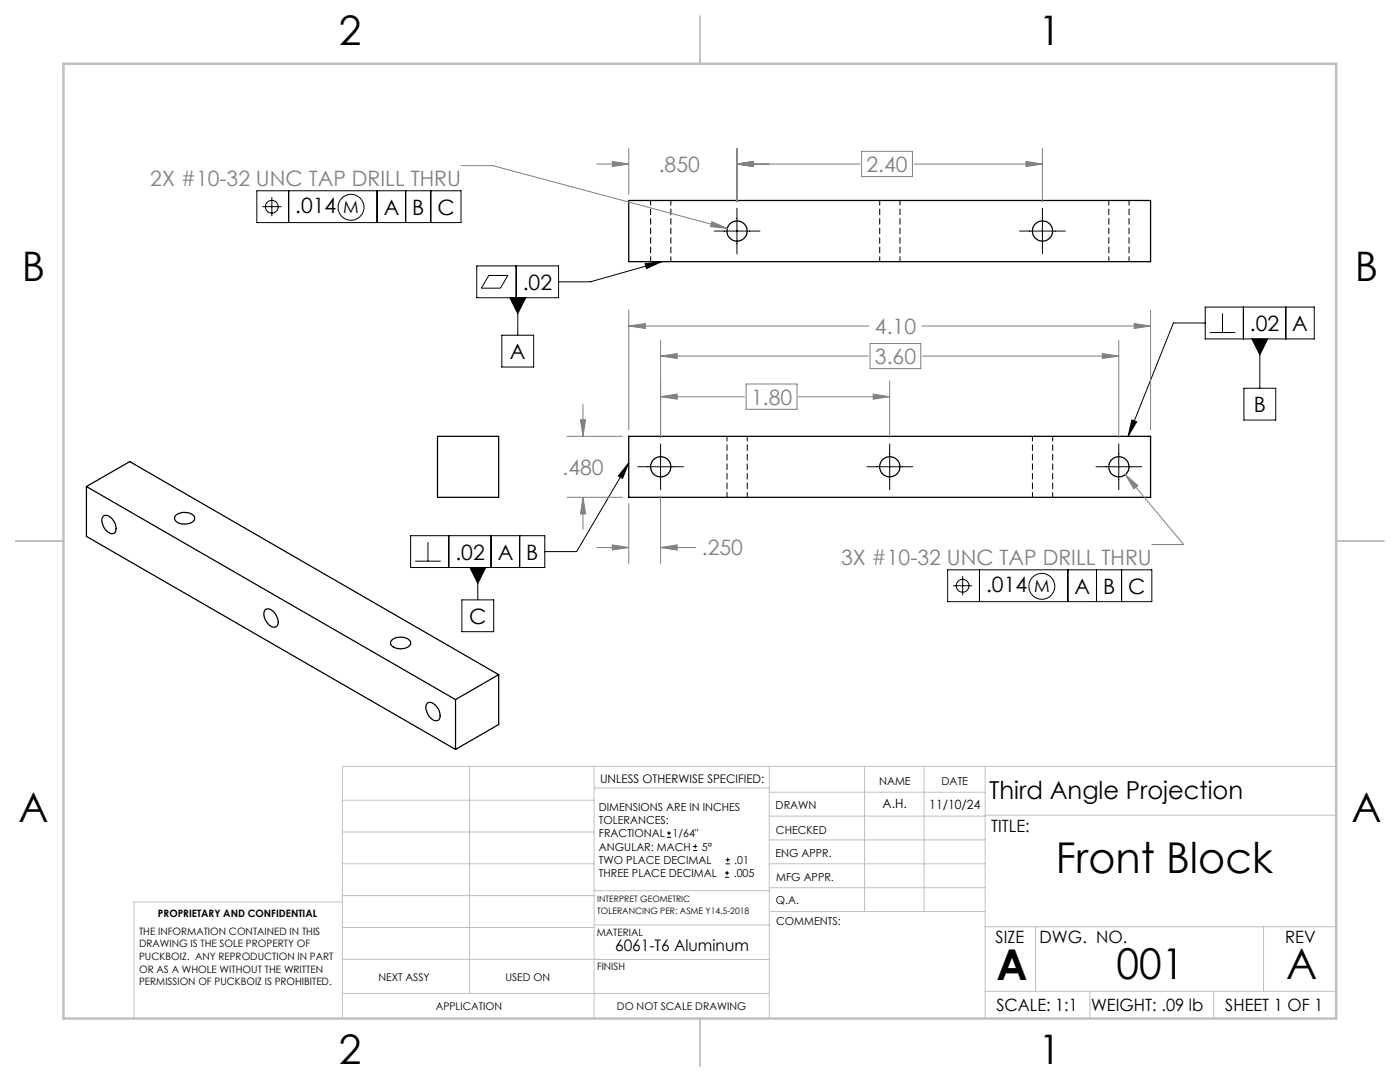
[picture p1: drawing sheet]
<svg xmlns="http://www.w3.org/2000/svg" width="279mm" height="216mm" viewBox="0 0 279 216" stroke-linecap="round" stroke-linejoin="round" font-family="sans-serif">
<g fill="none" stroke="#c0c0c0" stroke-width=".2">
<path d="M68.3 159.7h50.3M93.7 152.9v45.3M118.6 152.9v50.3M118.6 157.2h34.9M153.5 152.9v50.3M153.5 158.1h43.1M172.5 152.9v29M184.4 152.9v29M196.6 152.9v50.3M266.7 152.9h-198.4v50.3M68.3 178.7h50.3M68.3 172.4h50.3"/>
<path d="M68.3 166h50.3M68.3 180h-41.6v23.2M118.6 177.7h35M153.5 167.6h43.1M153.5 162.8h43.1M153.5 172.4h43.1M153.5 177.1h43.1M196.6 162.7h70.1M68.3 198.2h85.2M68.3 191.4l85.2 .1M68.3 185.1h50.3M118.6 184.6h35"/>
<path d="M153.6 181.9h43M196.6 197.8h70.1M196.6 184.9h70.1M206.7 184.9v12.9M217.5 197.8v5.4M242.2 197.8v5.4M252.2 184.9v12.9"/>
</g>
<path d="M139.7 3.2v9.5M3.1 107.9h9.6M266.7 107.9h9.5M139.7 203.2v9.6" fill="none" stroke="#c0c0c0" stroke-width=".25"/>
<path d="M12.7 12.7h254v190.5h-254z" fill="none" stroke="#c0c0c0" stroke-width=".5"/>
<path d="M129.8 40v12.2M175.6 40v12.2M221.3 40v12.2M133.9 52.2v-12.2M179.6 52.2v-12.2M225.3 52.2v-12.2M145.1 87v12.2M149.1 99.2v-12.2M206 87v12.2M210.1 99.2v-12.2" fill="none" stroke="#000" stroke-width=".2" stroke-dasharray="1.3 .6" stroke-dashoffset=".3" stroke-linecap="butt"/>
<g fill="none" stroke="#000" stroke-width=".25">
<path d="M125.5 40h104.1v12.2h-104.1zM17.3 97.1l8.6-5 73.6 42.5M17.3 97.1l73.6 42.5M17.3 97.1v9.9l73.6 42.5M87.3 87.1h12.2v12.1h-12.2zM125.5 87.1h104.1v12.1h-104.1zM20.6 103a1.48 1.48 0 0 1 2 .8 2.12 2.12 0 0 1 .2 2.6 2.02 2.02 0 0 1-2.3-1.7l-.2-1zM35.1 102.8a2.88 2.88 0 0 1 3.7 .2 1.14 1.14 0 0 1-1.3 1.5 2.1 2.1 0 0 1-2.7-1.1zM53 121.6a1.86 1.86 0 0 1 2.3 1.5 1.26 1.26 0 0 1-.6 2.1 2.73 2.73 0 0 1-1.9-3.4zM78.2 127.7a2.77 2.77 0 0 1 3.7 .3 1.16 1.16 0 0 1-1.3 1.4 2.19 2.19 0 0 1-2.7-1.1zM90.9 139.6v9.9M99.5 134.6v10l-8.6 4.9"/>
<path d="M99.5 134.6l-8.6 5M85.3 140.3a1.48 1.48 0 0 1 1.9 .8 2.12 2.12 0 0 1 .3 2.6 2.02 2.02 0 0 1-2.3-1.7l-.2-1z"/>
<circle cx="147.1" cy="46.1" r="2.02"/>
<circle cx="208.1" cy="46.1" r="2.02"/>
<circle cx="131.9" cy="93.2" r="2.02"/>
<circle cx="177.6" cy="93.2" r="2.02"/>
<circle cx="223.3" cy="93.2" r="2.02"/>
</g>
<g fill="none" stroke="#000" stroke-width=".2">
<path d="M51.3 38.1h40.7v6.3h-40.7zM54.3 39.3v3.8M57.6 38.1v6.3M75.2 38.1v6.3M81 38.1v6.3M86 38.1v6.3M52.4 41.2h3.8M95.1 53.1h16.4v6.3h-16.4zM97.5 55h3.9l-1.5 2.5h-3.8zM101.7 59.4h3.2l-1.6 3.2zM103 53.1v6.3M103.3 59.4v7.5"/>
<path d="M128.7 52.6l3.3-.4-3 1.4zM132 52.2l-14.2 4h-6.3M142.5 46.1h9.2M147.1 41.6v9.1M203.5 46.1h9.1M208 41.6v9.1M100.2 66.9h6.3v6.3h-6.3zM240.5 61.3h21.8v6.3h-21.8zM240.5 64.5h-6.3l-9.1 22.6M241.4 66.4h5.1M244 62.5v3.9M248.1 61.3v6.3"/>
<path d="M248.2 77.5h6.4v6.3h-6.4zM249.8 67.6h3.2l-1.6 3.2zM251.4 67.6v9.9M256.6 61.3v6.3M125.5 92.4l-10.4 17.7h-6.4M125.5 92.4l-1.3 3.1-.8-.5zM127.3 93.1h9.1M131.8 88.6v9.1M173 93.1h9.1M177.6 88.6v9.1M218.7 93.1h9.2M223.3 88.6v9.1"/>
<path d="M225.9 83.8l.9 .4-1.7 2.9zM82 106.9h26.7v6.3h-26.7zM82.9 112h5M85.4 108.2v3.8M89.6 106.9v6.3M92.2 119.7h6.3v6.3h-6.3zM93.8 113.2h3.1l-1.5 3.2zM95.4 113.2v6.5M98 106.9v6.3M103.7 106.9v6.3M189.1 113.7h40.8v6.4h-40.8zM190.2 116.9h3.8"/>
<path d="M192.1 115v3.8M195.5 113.7v6.4M213.1 113.7v6.4M218.8 113.7v6.4M223.8 113.7v6.4"/>
<circle cx="54.2" cy="41.3" r="1.28"/>
<circle cx="70" cy="41.4" r="2.59"/>
<circle cx="192.1" cy="116.9" r="1.28"/>
<circle cx="207.9" cy="117" r="2.59"/>
</g>
<g fill="none" stroke="#808080" stroke-width=".2">
<path d="M92 33.1h6.4l46.7 12.5M119.1 32.7h6.4M122.2 32.2l3.3 .5-3.3 .5zM125.5 29.6v9.1M147.1 32.7l3.3-.5v1zM147.1 29.6v10.7M147.1 32.7h24.5M171.9 30.2h10.2v5h-10.2zM182.4 32.7h25.6M204.8 32.2l3.2 .5-3.2 .5zM208 29.6v10.7M142.1 44.2l3 1.4-3.3-.4z"/>
<path d="M125.5 65.1l3.3-.5v.9zM125.5 61.9v23.9M125.5 65.1h47.9M131.8 79.2l3.3-.6v1.1zM131.8 71l3.3-.4v.9zM131.8 67.9v19.4M131.8 79.2h16.8M131.8 71h41.5M148.9 76.6h10.2v5.1h-10.2zM159.4 79.2h18.2M173.6 68.5h10.2v5.1h-10.2zM174.3 78.6l3.3 .6-3.3 .5z"/>
<path d="M177.6 76v11.3M184 65.1h45.6M184.1 71h39.2M220 70.6l3.3 .4-3.3 .5zM223.3 67.9v19.4M226.3 64.6l3.3 .5-3.3 .4zM229.6 61.9v23.9M113.2 87.1h11M113.2 99.2h11M115.9 83.7h1l-.6 3.4zM116.3 99.2l.6 3.4h-1zM116.3 80.7v6.4"/>
<path d="M116.3 99.2v6.4M131.8 99v13.4M224.6 94.7l2.5 2.2-.8 .6zM224.6 94.7l11.6 14h-6.3M119.1 109.3h6.4M122.2 108.7l3.3 .6-3.3 .4zM125.5 100.5v11.9M131.8 109.3l3.3-.6v1zM131.8 109.3h7.1"/>
</g>
<path d="M125.5 92.4l-1.3 3.1-.8-.5zM225.9 83.8l.9 .4-1.7 2.9zM93.8 113.2l1.6 3.2 1.5-3.2zM249.8 67.6l1.6 3.2 1.6-3.2zM128.7 52.6l3.3-.4-3 1.4zM101.7 59.4l1.6 3.2 1.6-3.2z" fill="#000"/>
<path d="M115.9 83.7h1l-.6 3.4zM116.3 99.2l.6 3.4h-1zM226.3 64.6l3.3 .5-3.3 .4zM125.5 65.1l3.3-.5v.9zM131.8 79.2l3.3-.6v1.1zM174.3 78.6l3.3 .6-3.3 .5zM131.8 71l3.3-.4v.9zM220 70.6l3.3 .4-3.3 .5zM122.2 108.7l3.3 .6-3.3 .4zM131.8 109.3l3.3-.6v1zM224.6 94.7l1.7 2.8 .8-.6zM142.1 44.2l-.3 1 3.3 .4zM122.2 32.2l3.3 .5-3.3 .5zM147.1 32.7l3.3-.5v1zM147.1 32.7l3.3-.5v1zM204.8 32.2l3.2 .5-3.2 .5z" fill="#808080"/>
<path d="M133.1 167.1h.8M133.1 166.2h.8M133.5 165.8v.9M138.3 169.7h.8M138.3 168.9h.8M138.7 168.5v.8M144.7 175h.8M144.7 174.2h.8M144.8 172.4h.9M144.8 171.6h.9M145.1 173.8v.8M145.2 171.1v.9" fill="none" stroke="#000" stroke-width=".2"/>
<g font-size="8.5">
<text x="210.7" y="174.2">Front Block</text>
<text x="198.9" y="195.5">A</text>
<text x="222.8" y="195.4">001</text>
<text x="256.7" y="195.4">A</text>
</g>
<g font-size="8.1">
<text x="67.6" y="8.9">2</text>
<text x="207.3" y="8.9">1</text>
<text x="4.4" y="56.2">B</text>
<text x="270.4" y="56.2">B</text>
<text x="3.7" y="164.1">A</text>
<text x="269.7" y="164.1">A</text>
<text x="67.6" y="212.4">2</text>
<text x="207.3" y="212.4">1</text>
</g>
<text font-size="4.9" x="197.4" y="159.4">Third Angle Projection</text>
<g font-size="4.2" fill="#808080">
<text x="131.5" y="34.3">.850</text>
<text x="172.9" y="34.3">2.40</text>
<text x="30" y="37.1">2X #10-32 UNC TAP DRILL THRU</text>
<text x="174.6" y="66.6">4.10</text>
<text x="174.6" y="72.6">3.60</text>
<text x="149.9" y="80.7">1.80</text>
<text x="112.3" y="94.7">.480</text>
<text x="140.1" y="110.8">.250</text>
<text x="167.8" y="112.8">3X #10-32 UNC TAP DRILL THRU</text>
</g>
<g font-size="4.2">
<text x="58.9" y="42.6">.014</text>
<text x="76.6" y="42.8">A</text>
<text x="82.3" y="42.8">B</text>
<text x="87.3" y="42.8">C</text>
<text x="104.3" y="57.8">.02</text>
<text x="101.8" y="71.6">A</text>
<text x="249.5" y="66">.02</text>
<text x="257.9" y="66">A</text>
<text x="250.2" y="82.2">B</text>
<text x="90.9" y="111.7">.02</text>
<text x="99.3" y="111.7">A</text>
<text x="105" y="111.7">B</text>
<text x="196.8" y="118.2">.014</text>
<text x="214.4" y="118.5">A</text>
<text x="220.1" y="118.5">B</text>
<text x="225.2" y="118.5">C</text>
<text x="93.6" y="124.5">C</text>
</g>
<g font-size="3.4">
<text x="68.5" y="42.5">M</text>
<text x="206.4" y="118.2">M</text>
<text x="197.8" y="166">TITLE:</text>
<text x="198.7" y="188.1">SIZE</text>
<text x="207.5" y="188.1">DWG. NO.</text>
<text x="256.5" y="188.2">REV</text>
<text x="198.8" y="201.7">SCALE: 1:1</text>
<text x="217.7" y="201.8">WEIGHT: .09 lb</text>
<text x="244.5" y="201.7">SHEET 1 OF 1</text>
</g>
<text font-size="3.2" x="122.8" y="189.8">6061-T6 Aluminum</text>
<g font-size="2.5">
<text x="176.2" y="161.3">A.H.</text>
<text x="185.5" y="161.4">11/10/24</text>
</g>
<text font-size="2.4" x="119.8" y="156.2">UNLESS OTHERWISE SPECIFIED:</text>
<g font-size="2.2">
<text x="119.5" y="161.8">DIMENSIONS ARE IN INCHES</text>
<text x="154.8" y="161.4">DRAWN</text>
<text x="175.4" y="156.6">NAME</text>
<text x="187.9" y="156.7">DATE</text>
<text x="119.5" y="164.4">TOLERANCES:</text>
<text x="119.5" y="167.1">FRACTIONAL</text>
<text x="134.2" y="167.1">1/64&quot;</text>
<text x="154.9" y="166.3">CHECKED</text>
<text x="119.5" y="172.4">TWO PLACE DECIMAL</text>
<text x="119.5" y="169.7">ANGULAR: MACH</text>
<text x="140.1" y="169.7">5°</text>
<text x="146.6" y="172.4">.01</text>
<text x="154.8" y="171">ENG APPR.</text>
<text x="119.5" y="175">THREE PLACE DECIMAL</text>
<text x="146.4" y="175">.005</text>
<text x="154.9" y="175.7">MFG APPR.</text>
<text x="154.9" y="180.4">Q.A.</text>
<text x="154.9" y="184.6">COMMENTS:</text>
</g>
<g font-size="2.1">
<text x="75.5" y="195.7">NEXT ASSY</text>
<text x="100.9" y="195.7">USED ON</text>
<text x="86.9" y="201.5">APPLICATION</text>
<text x="123.1" y="201.6">DO NOT SCALE DRAWING</text>
</g>
<g font-size="2">
<text x="31.5" y="182.9">PROPRIETARY AND CONFIDENTIAL</text>
<text x="27.8" y="186.5">THE INFORMATION CONTAINED IN THIS</text>
<text x="27.8" y="189">DRAWING IS THE SOLE PROPERTY OF</text>
<text x="27.8" y="191.6">PUCKBOIZ. ANY REPRODUCTION IN PART</text>
<text x="119.1" y="186.7">MATERIAL</text>
<text x="27.8" y="194.1">OR AS A WHOLE WITHOUT THE WRITTEN</text>
<text x="27.8" y="196.6">PERMISSION OF PUCKBOIZ IS PROHIBITED.</text>
<text x="119.1" y="193.5">FINISH</text>
</g>
<g font-size="1.8">
<text x="119.2" y="179.9">INTERPRET GEOMETRIC</text>
<text x="119.2" y="182.4">TOLERANCING PER: ASME Y14.5-2018</text>
</g>
</svg>
